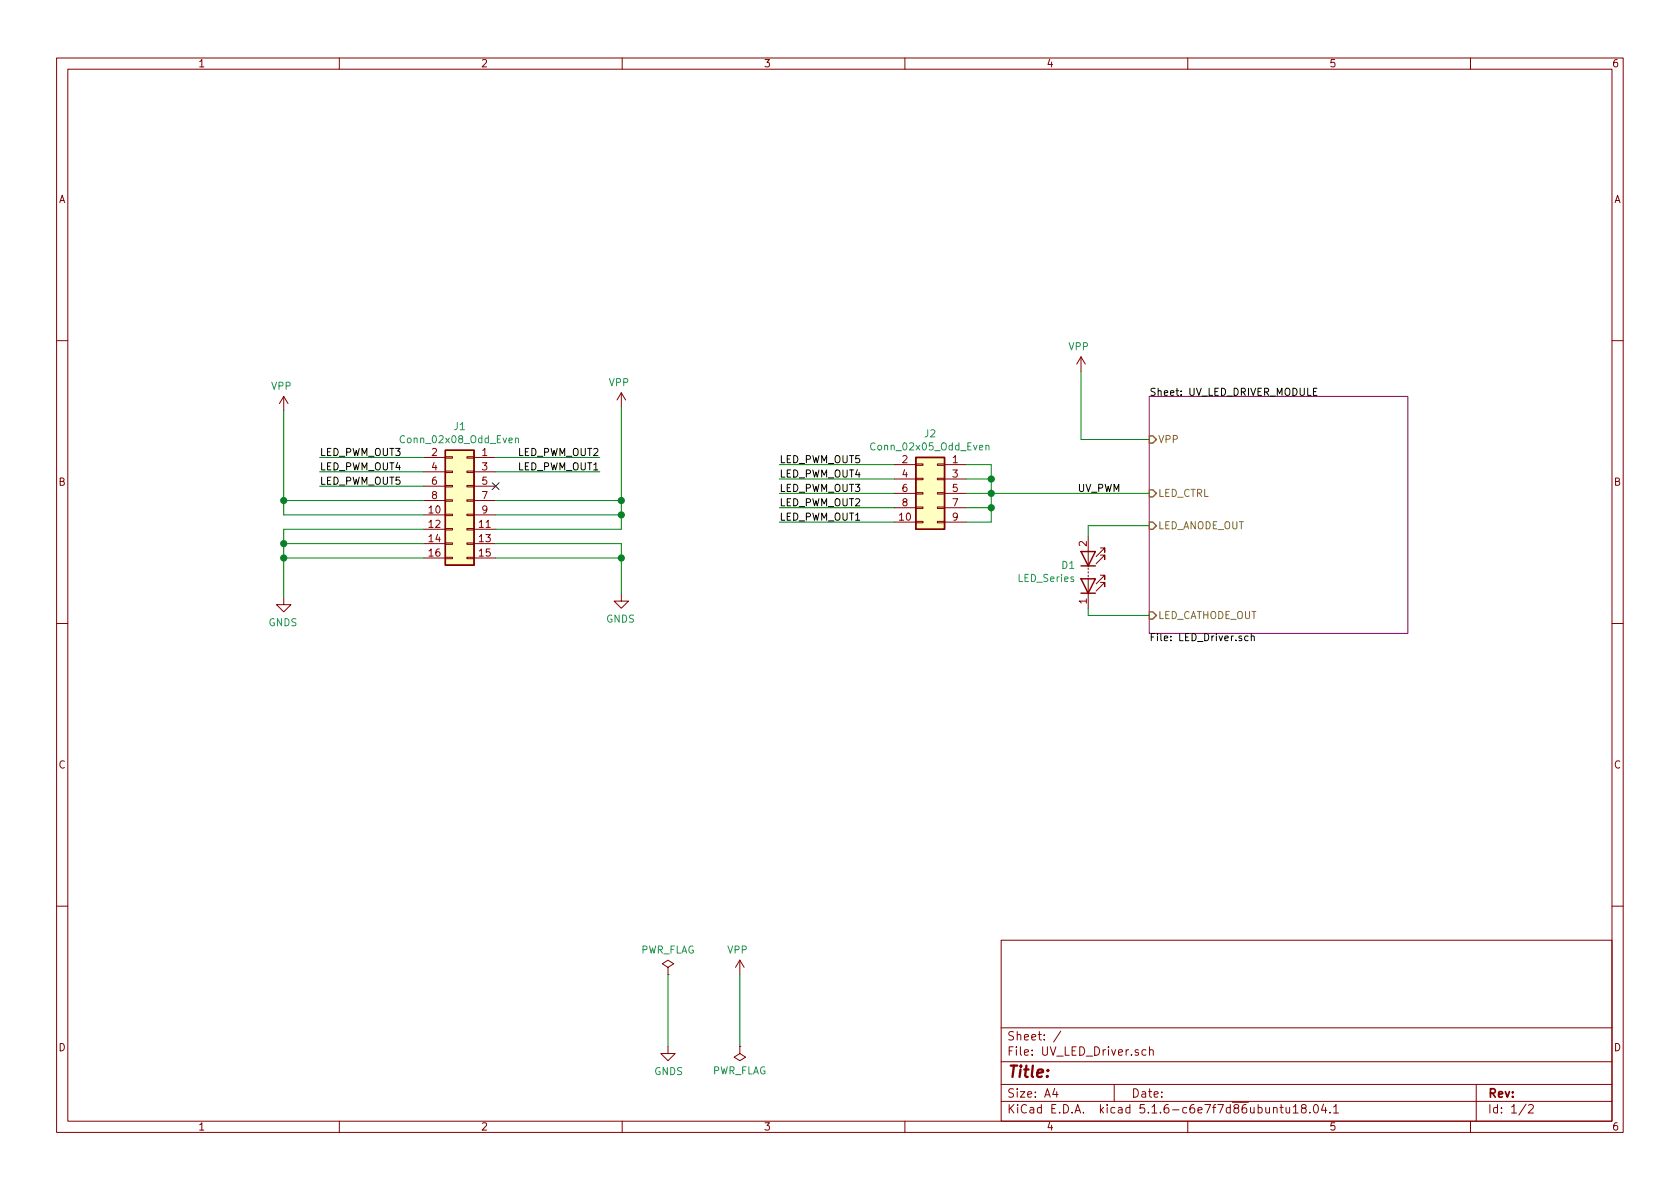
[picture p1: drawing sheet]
EESchema Schematic File Version 4
EELAYER 30 0
EELAYER END
$Descr A4 11693 8268
encoding utf-8
Sheet 1 2
Title ""
Date ""
Rev ""
Comp ""
Comment1 ""
Comment2 ""
Comment3 ""
Comment4 ""
$EndDescr
Text Label 7500 3425 0    50   ~ 0
UV_PWM
Wire Wire Line
	1975 3475 1975 2850
Wire Wire Line
	1975 3675 1975 3775
$Comp
L power:GNDS #PWR05
U 1 1
P 1975 4150
F 0 "#PWR05" H 1975 3900 50  0001 C CNN
F 1 "GNDS" H 1980 3977 50  0000 C CNN
F 2 "" H 1975 4150 50  0001 C CNN
F 3 "" H 1975 4150 50  0001 C CNN
	1    1975 4150
	-1   0    0    -1  
$EndComp
$Comp
L power:PWR_FLAG #FLG0101
U 1 1
P 4650 6775
F 0 "#FLG0101" H 4650 6850 50  0001 C CNN
F 1 "PWR_FLAG" H 4650 6948 50  0000 C CNN
F 2 "" H 4650 6775 50  0001 C CNN
F 3 "~" H 4650 6775 50  0001 C CNN
	1    4650 6775
	1    0    0    -1  
$EndComp
$Comp
L power:PWR_FLAG #FLG0102
U 1 1
P 5150 7275
F 0 "#FLG0102" H 5150 7350 50  0001 C CNN
F 1 "PWR_FLAG" H 5150 7448 50  0000 C CNN
F 2 "" H 5150 7275 50  0001 C CNN
F 3 "~" H 5150 7275 50  0001 C CNN
	1    5150 7275
	-1   0    0    1   
$EndComp
Wire Wire Line
	5150 6775 5150 7275
$Comp
L power:GNDS #PWR0104
U 1 1
P 4650 7275
F 0 "#PWR0104" H 4650 7025 50  0001 C CNN
F 1 "GNDS" H 4655 7102 50  0000 C CNN
F 2 "" H 4650 7275 50  0001 C CNN
F 3 "" H 4650 7275 50  0001 C CNN
	1    4650 7275
	1    0    0    -1  
$EndComp
Wire Wire Line
	4650 6775 4650 7275
$Comp
L Device:LED_Series D1
U 1 1
P 7575 3975
F 0 "D1" V 7621 3888 50  0000 R CNN
F 1 "LED_Series" V 7530 3888 50  0000 R CNN
F 2 "Connector_Molex:Molex_Mini-Fit_Jr_5569-02A2_2x01_P4.20mm_Horizontal" H 7475 3975 50  0001 C CNN
F 3 "~" H 7475 3975 50  0001 C CNN
	1    7575 3975
	0    1    -1   0   
$EndComp
Wire Wire Line
	8000 3650 7575 3650
Wire Wire Line
	7575 3650 7575 3725
Wire Wire Line
	8000 4275 7575 4275
Wire Wire Line
	7575 4275 7575 4225
$Comp
L Connector_Generic:Conn_02x08_Odd_Even J1
U 1 1
P 3250 3475
F 0 "J1" H 3300 3992 50  0000 C CNN
F 1 "Conn_02x08_Odd_Even" H 3300 3901 50  0000 C CNN
F 2 "Connector_PinHeader_2.54mm:PinHeader_2x08_P2.54mm_Vertical" H 3250 3475 50  0001 C CNN
F 3 "~" H 3250 3475 50  0001 C CNN
	1    3250 3475
	-1   0    0    -1  
$EndComp
Wire Wire Line
	2950 3175 2225 3175
Wire Wire Line
	2950 3275 2225 3275
Text Label 5425 3525 0    50   ~ 0
LED_PWM_OUT2
Wire Wire Line
	5425 3325 6225 3325
Wire Wire Line
	6225 3225 5425 3225
Text Label 5425 3325 0    50   ~ 0
LED_PWM_OUT4
Wire Wire Line
	2950 3375 2225 3375
Wire Wire Line
	3450 3475 4325 3475
Wire Wire Line
	4325 2825 4325 3475
Wire Wire Line
	4325 3475 4325 3575
Wire Wire Line
	4325 3575 3450 3575
Connection ~ 4325 3475
Wire Wire Line
	4325 3575 4325 3675
Wire Wire Line
	4325 3675 3450 3675
Connection ~ 4325 3575
Wire Wire Line
	2950 3475 1975 3475
Wire Wire Line
	1975 3475 1975 3575
Wire Wire Line
	1975 3575 2950 3575
Connection ~ 1975 3475
Wire Wire Line
	1975 3675 2950 3675
Wire Wire Line
	2950 3775 1975 3775
Connection ~ 1975 3775
Wire Wire Line
	1975 3775 1975 3875
Wire Wire Line
	1975 3875 2950 3875
Connection ~ 1975 3875
Wire Wire Line
	1975 3875 1975 4150
Wire Wire Line
	3450 3875 4325 3875
Wire Wire Line
	4325 3875 4325 4125
$Comp
L power:GNDS #PWR03
U 1 1
P 4325 4125
F 0 "#PWR03" H 4325 3875 50  0001 C CNN
F 1 "GNDS" H 4330 3952 50  0000 C CNN
F 2 "" H 4325 4125 50  0001 C CNN
F 3 "" H 4325 4125 50  0001 C CNN
	1    4325 4125
	-1   0    0    -1  
$EndComp
Wire Wire Line
	4325 3875 4325 3775
Wire Wire Line
	4325 3775 3450 3775
Connection ~ 4325 3875
$Comp
L power:VPP #PWR02
U 1 1
P 4325 2825
F 0 "#PWR02" H 4325 2675 50  0001 C CNN
F 1 "VPP" H 4340 2998 50  0000 C CNN
F 2 "" H 4325 2825 50  0001 C CNN
F 3 "" H 4325 2825 50  0001 C CNN
	1    4325 2825
	-1   0    0    -1  
$EndComp
$Comp
L power:VPP #PWR01
U 1 1
P 1975 2850
F 0 "#PWR01" H 1975 2700 50  0001 C CNN
F 1 "VPP" H 1990 3023 50  0000 C CNN
F 2 "" H 1975 2850 50  0001 C CNN
F 3 "" H 1975 2850 50  0001 C CNN
	1    1975 2850
	-1   0    0    -1  
$EndComp
$Comp
L power:VPP #PWR04
U 1 1
P 7525 2575
F 0 "#PWR04" H 7525 2425 50  0001 C CNN
F 1 "VPP" H 7540 2748 50  0000 C CNN
F 2 "" H 7525 2575 50  0001 C CNN
F 3 "" H 7525 2575 50  0001 C CNN
	1    7525 2575
	-1   0    0    -1  
$EndComp
Wire Wire Line
	6725 3225 6900 3225
Wire Wire Line
	6900 3225 6900 3325
Wire Wire Line
	6900 3625 6725 3625
Wire Wire Line
	6725 3525 6900 3525
Connection ~ 6900 3525
Wire Wire Line
	6900 3525 6900 3625
Wire Wire Line
	6900 3425 6725 3425
Connection ~ 6900 3425
Wire Wire Line
	6900 3425 6900 3525
Wire Wire Line
	6900 3325 6725 3325
Connection ~ 6900 3325
Wire Wire Line
	6900 3325 6900 3425
Wire Wire Line
	6225 3425 5425 3425
Text Label 5425 3625 0    50   ~ 0
LED_PWM_OUT1
Wire Wire Line
	6225 3525 5425 3525
Text Label 5425 3425 0    50   ~ 0
LED_PWM_OUT3
Wire Wire Line
	6225 3625 5425 3625
Text Label 5425 3225 0    50   ~ 0
LED_PWM_OUT5
Wire Wire Line
	8000 3425 6900 3425
$Comp
L Connector_Generic:Conn_02x05_Odd_Even J2
U 1 1
P 6525 3425
F 0 "J2" H 6575 3842 50  0000 C CNN
F 1 "Conn_02x05_Odd_Even" H 6575 3751 50  0000 C CNN
F 2 "Connector_PinHeader_2.54mm:PinHeader_2x05_P2.54mm_Vertical" H 6525 3425 50  0001 C CNN
F 3 "~" H 6525 3425 50  0001 C CNN
	1    6525 3425
	-1   0    0    -1  
$EndComp
Wire Wire Line
	3450 3175 4175 3175
Wire Wire Line
	4175 3275 3450 3275
$Comp
L power:VPP #PWR0103
U 1 1
P 5150 6775
F 0 "#PWR0103" H 5150 6625 50  0001 C CNN
F 1 "VPP" H 5165 6948 50  0000 C CNN
F 2 "" H 5150 6775 50  0001 C CNN
F 3 "" H 5150 6775 50  0001 C CNN
	1    5150 6775
	-1   0    0    -1  
$EndComp
Wire Wire Line
	7525 2575 7525 3050
Wire Wire Line
	7525 3050 8000 3050
Text Label 4175 3175 2    50   ~ 0
LED_PWM_OUT2
Text Label 2225 3275 0    50   ~ 0
LED_PWM_OUT4
Text Label 4175 3275 2    50   ~ 0
LED_PWM_OUT1
Text Label 2225 3175 0    50   ~ 0
LED_PWM_OUT3
$Sheet
S 8000 2750 1800 1650
U 5EA57624
F0 "UV_LED_DRIVER_MODULE" 50
F1 "LED_Driver.sch" 50
F2 "LED_CTRL" I L 8000 3425 50 
F3 "LED_ANODE_OUT" I L 8000 3650 50 
F4 "LED_CATHODE_OUT" I L 8000 4275 50 
F5 "VPP" I L 8000 3050 50 
$EndSheet
Text Label 2225 3375 0    50   ~ 0
LED_PWM_OUT5
NoConn ~ 3450 3375
$EndSCHEMATC
